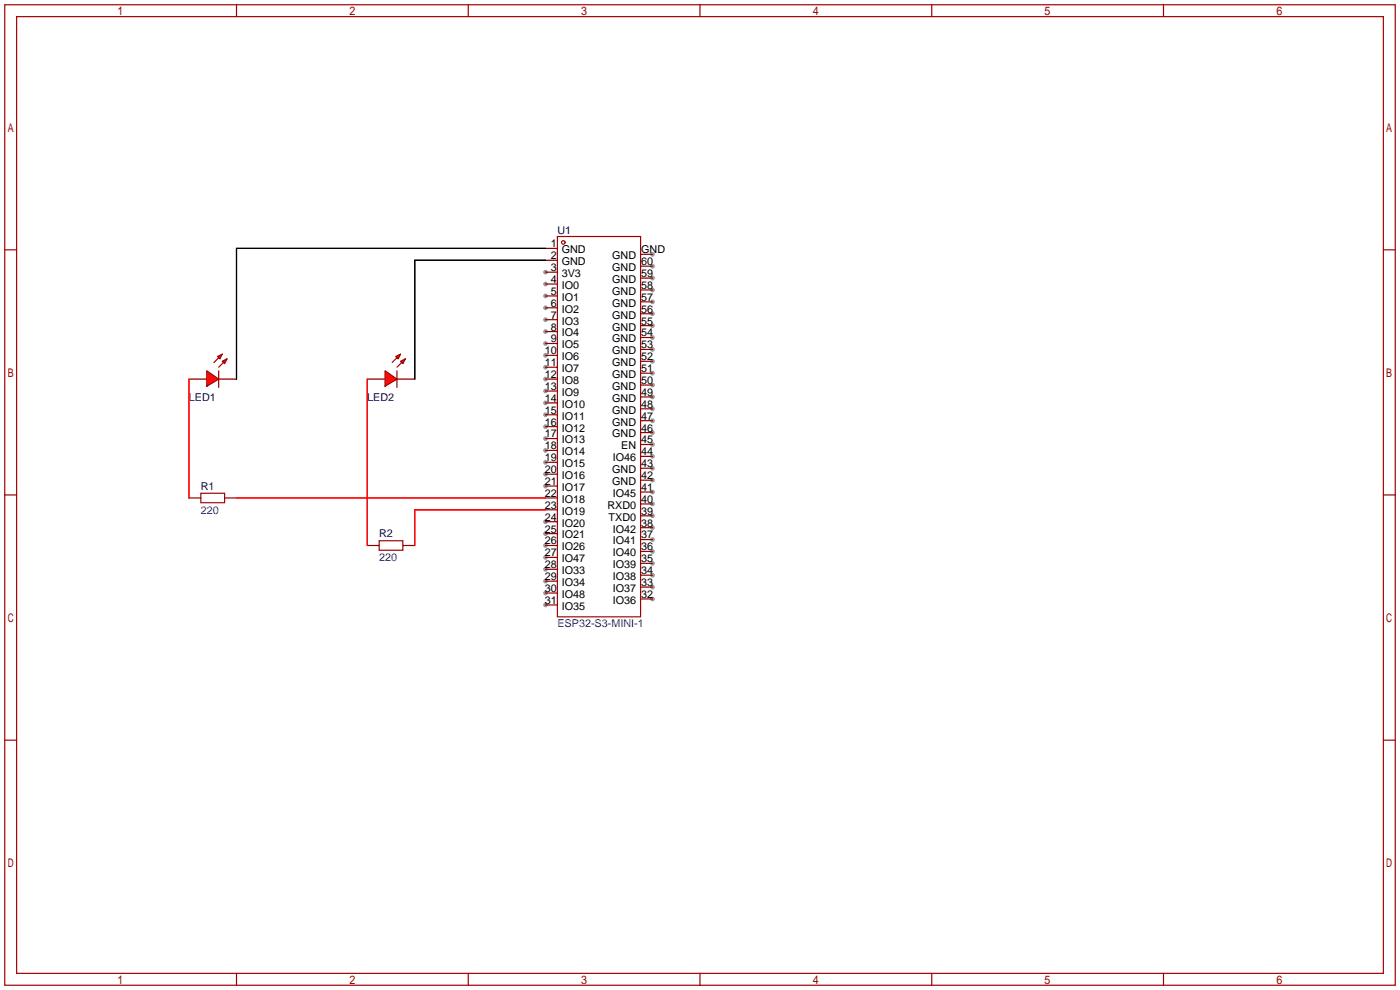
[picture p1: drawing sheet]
<svg xmlns="http://www.w3.org/2000/svg" width="299mm" height="212mm" viewBox="0 0 299 212" stroke-linecap="round" stroke-linejoin="round" font-family="sans-serif">
<g fill="#999">
<circle cx="116.6" cy="58.2" r=".51"/>
<circle cx="116.6" cy="60.7" r=".51"/>
<circle cx="116.6" cy="63.2" r=".51"/>
<circle cx="116.6" cy="65.8" r=".51"/>
<circle cx="116.6" cy="68.3" r=".51"/>
<circle cx="116.6" cy="70.9" r=".51"/>
<circle cx="116.6" cy="73.4" r=".51"/>
<circle cx="116.6" cy="75.9" r=".51"/>
<circle cx="116.6" cy="78.5" r=".51"/>
<circle cx="116.6" cy="81" r=".51"/>
<circle cx="116.6" cy="83.6" r=".51"/>
<circle cx="116.6" cy="86.1" r=".51"/>
<circle cx="116.6" cy="88.6" r=".51"/>
<circle cx="116.6" cy="91.2" r=".51"/>
<circle cx="116.6" cy="93.7" r=".51"/>
<circle cx="116.6" cy="96.3" r=".51"/>
<circle cx="116.6" cy="98.8" r=".51"/>
<circle cx="116.6" cy="101.3" r=".51"/>
<circle cx="116.6" cy="103.9" r=".51"/>
<circle cx="116.6" cy="111.5" r=".51"/>
<circle cx="116.6" cy="114" r=".51"/>
<circle cx="116.6" cy="116.6" r=".51"/>
<circle cx="116.6" cy="119.1" r=".51"/>
<circle cx="116.6" cy="121.7" r=".51"/>
<circle cx="116.6" cy="124.2" r=".51"/>
<circle cx="116.6" cy="126.7" r=".51"/>
<circle cx="116.6" cy="129.3" r=".51"/>
<circle cx="139.4" cy="128" r=".51"/>
<circle cx="139.4" cy="125.5" r=".51"/>
<circle cx="139.4" cy="122.9" r=".51"/>
<circle cx="139.4" cy="120.4" r=".51"/>
<circle cx="139.4" cy="117.9" r=".51"/>
<circle cx="139.4" cy="115.3" r=".51"/>
<circle cx="139.4" cy="112.8" r=".51"/>
<circle cx="139.4" cy="110.2" r=".51"/>
<circle cx="139.4" cy="107.7" r=".51"/>
<circle cx="139.4" cy="105.2" r=".51"/>
<circle cx="139.4" cy="102.6" r=".51"/>
<circle cx="139.4" cy="100.1" r=".51"/>
<circle cx="139.4" cy="97.5" r=".51"/>
<circle cx="139.4" cy="95" r=".51"/>
<circle cx="139.4" cy="92.5" r=".51"/>
<circle cx="139.4" cy="89.9" r=".51"/>
<circle cx="139.4" cy="87.4" r=".51"/>
<circle cx="139.4" cy="84.8" r=".51"/>
<circle cx="139.4" cy="82.3" r=".51"/>
<circle cx="139.4" cy="79.8" r=".51"/>
<circle cx="139.4" cy="77.2" r=".51"/>
<circle cx="139.4" cy="74.7" r=".51"/>
<circle cx="139.4" cy="72.1" r=".51"/>
<circle cx="139.4" cy="69.6" r=".51"/>
<circle cx="139.4" cy="67.1" r=".51"/>
<circle cx="139.4" cy="64.5" r=".51"/>
<circle cx="139.4" cy="62" r=".51"/>
<circle cx="139.4" cy="59.4" r=".51"/>
<circle cx="139.4" cy="56.9" r=".51"/>
<circle cx="139.4" cy="54.4" r=".51"/>
</g>
<g fill="none" stroke="#a10000" stroke-width=".25">
<path d="M1 1h297.2v209.6h-297.2zM3.6 3.6h292.1v204.4h-292.1zM50.5 1v2.6M100.1 1v2.6M149.6 1v2.6M199.1 1v2.6M248.7 1v2.6M1 53.4h2.6M119.1 50.5h17.8v81.3h-17.8zM295.7 53.4h2.5M46.7 79.2v3.6M1 105.8h2.6"/>
<path d="M42.9 105.4h5.1v2h-5.1zM81 115.6h5.1v2h-5.1zM295.7 105.8h2.5M1 158.2h2.6M295.7 158.2h2.5M50.5 208v2.6M100.1 208v2.6M149.6 208v2.6M199.1 208v2.6M248.7 208v2.6"/>
<circle cx="120.4" cy="51.8" r=".38"/>
</g>
<g fill="none" stroke="#870000" stroke-width=".25">
<path d="M116.6 53.1h2.5M116.6 55.6h2.5M116.6 58.2h2.5M136.9 59.4h2.5M136.9 56.9h2.5M136.9 54.4h2.5M116.6 60.7h2.5M116.6 63.2h2.5M116.6 65.8h2.5M116.6 68.3h2.5M116.6 70.9h2.5M116.6 73.4h2.5"/>
<path d="M116.6 75.9h2.5M116.6 78.5h2.5M136.9 79.8h2.5M136.9 77.2h2.5M136.9 74.7h2.5M136.9 72.1h2.5M136.9 69.6h2.5M136.9 67.1h2.5M136.9 64.5h2.5M136.9 62h2.5M40.4 81h3.8M46.7 81h3.8"/>
<path d="M116.6 81h2.5M116.6 83.6h2.5M116.6 86.1h2.5M116.6 88.6h2.5M116.6 91.2h2.5M116.6 93.7h2.5M116.6 96.3h2.5M116.6 98.8h2.5M136.9 97.5h2.5M136.9 95h2.5M136.9 92.5h2.5M136.9 89.9h2.5"/>
<path d="M136.9 87.4h2.5M136.9 84.8h2.5M136.9 82.3h2.5M40.4 106.4h2.5M48 106.4h2.5M78.5 116.6h2.5M86.1 116.6h2.5M116.6 106.4h2.5M116.6 116.6h2.5M116.6 101.3h2.5M116.6 103.9h2.5M116.6 109h2.5"/>
<path d="M116.6 111.5h2.5M116.6 114h2.5M116.6 119.1h2.5M136.9 117.9h2.5M136.9 115.3h2.5M136.9 112.8h2.5M136.9 110.2h2.5M136.9 107.7h2.5M136.9 105.2h2.5M136.9 102.6h2.5M136.9 100.1h2.5M116.6 121.7h2.5"/>
<path d="M116.6 124.2h2.5M116.6 126.7h2.5M116.6 129.3h2.5M136.9 128h2.5M136.9 125.5h2.5M136.9 122.9h2.5M136.9 120.4h2.5"/>
</g>
<g fill="#f00" stroke="#a10000" stroke-width=".25">
<path d="M44.2 79.2l2.5 1.8-2.5 1.5z"/>
<path d="M46.5 76.2l1-.5-.5 1z"/>
<path d="M47.5 77.2l1-.5-.5 1z"/>
</g>
<path d="M46.7 76.5l-1 1M47.8 77.5l-1.1 1M84.8 79.2v3.6" fill="none" stroke="#a10000" stroke-width=".25"/>
<path d="M78.5 81h3.8M84.8 81h3.8" fill="none" stroke="#870000" stroke-width=".25"/>
<g fill="#f00" stroke="#a10000" stroke-width=".25">
<path d="M82.3 79.2l2.5 1.8-2.5 1.5z"/>
<path d="M84.6 76.2l1-.5-.5 1z"/>
<path d="M85.6 77.2l1-.5-.5 1z"/>
</g>
<path d="M84.8 76.5l-1 1M85.9 77.5l-1.1 1" fill="none" stroke="#a10000" stroke-width=".25"/>
<path d="M40.4 81v25.4M78.5 81v35.6M50.5 106.4h66.1M116.6 109h-28v7.6" fill="none" stroke="#f00" stroke-width=".25"/>
<path d="M116.6 55.6h-28v25.4M116.6 53.1h-66.1v27.9" fill="none" stroke="#000" stroke-width=".25"/>
<g font-size="2.3">
<text x="117.7" y="52.9">1</text>
<text x="117.7" y="55.4">2</text>
<text x="117.7" y="57.9">3</text>
<text x="120.1" y="54.1">GND</text>
<text x="120.1" y="56.7">GND</text>
<text x="120.1" y="59.2">3V3</text>
<text x="130.8" y="57.9">GND</text>
<text x="130.8" y="55.4">GND</text>
<text x="137" y="59.2">59</text>
<text x="137" y="56.7">60</text>
<text x="137" y="54.1">GND</text>
<text x="117.7" y="60.5">4</text>
<text x="117.7" y="63">5</text>
<text x="117.7" y="65.6">6</text>
<text x="120.1" y="61.7">IO0</text>
<text x="120.1" y="64.3">IO1</text>
<text x="130.8" y="65.6">GND</text>
<text x="130.8" y="63">GND</text>
<text x="130.8" y="60.5">GND</text>
<text x="137" y="64.3">57</text>
<text x="137" y="61.7">58</text>
<text x="117.7" y="68.1">7</text>
<text x="117.7" y="70.6">8</text>
<text x="120.1" y="66.8">IO2</text>
<text x="120.1" y="69.4">IO3</text>
<text x="120.1" y="71.9">IO4</text>
<text x="130.8" y="70.6">GND</text>
<text x="130.8" y="68.1">GND</text>
<text x="137" y="71.9">54</text>
<text x="137" y="69.4">55</text>
<text x="137" y="66.8">56</text>
<text x="116.4" y="75.7">10</text>
<text x="117.7" y="73.2">9</text>
<text x="120.1" y="74.4">IO5</text>
<text x="120.1" y="77">IO6</text>
<text x="130.8" y="75.7">GND</text>
<text x="130.8" y="73.2">GND</text>
<text x="137" y="77">52</text>
<text x="137" y="74.4">53</text>
<text x="116.4" y="78.3">11</text>
<text x="116.4" y="80.8">12</text>
<text x="116.4" y="83.3">13</text>
<text x="120.1" y="79.5">IO7</text>
<text x="120.1" y="82.1">IO8</text>
<text x="130.8" y="83.3">GND</text>
<text x="130.8" y="80.8">GND</text>
<text x="130.8" y="78.3">GND</text>
<text x="137" y="82.1">50</text>
<text x="137" y="79.5">51</text>
<text x="116.4" y="85.9">14</text>
<text x="116.4" y="88.4">15</text>
<text x="120.1" y="84.6">IO9</text>
<text x="120.1" y="87.1">IO10</text>
<text x="120.1" y="89.7">IO11</text>
<text x="130.8" y="88.4">GND</text>
<text x="130.8" y="85.9">GND</text>
<text x="137" y="89.7">47</text>
<text x="137" y="87.1">48</text>
<text x="137" y="84.6">49</text>
<text x="116.4" y="91">16</text>
<text x="116.4" y="93.5">17</text>
<text x="120.1" y="92.2">IO12</text>
<text x="120.1" y="94.8">IO13</text>
<text x="130.8" y="93.5">GND</text>
<text x="130.8" y="91">GND</text>
<text x="137" y="94.8">45</text>
<text x="137" y="92.2">46</text>
<text x="116.4" y="96">18</text>
<text x="116.4" y="98.6">19</text>
<text x="116.4" y="101.1">20</text>
<text x="120.1" y="97.3">IO14</text>
<text x="120.1" y="99.8">IO15</text>
<text x="130.8" y="101.1">GND</text>
<text x="131" y="98.6">IO46</text>
<text x="132.8" y="96">EN</text>
<text x="137" y="99.8">43</text>
<text x="137" y="97.3">44</text>
<text x="116.4" y="103.7">21</text>
<text x="116.4" y="106.2">22</text>
<text x="120.1" y="102.4">IO16</text>
<text x="120.1" y="104.9">IO17</text>
<text x="120.1" y="107.5">IO18</text>
<text x="130.8" y="103.7">GND</text>
<text x="131" y="106.2">IO45</text>
<text x="137" y="107.5">40</text>
<text x="137" y="104.9">41</text>
<text x="137" y="102.4">42</text>
<text x="116.4" y="108.7">23</text>
<text x="116.4" y="111.3">24</text>
<text x="116.4" y="113.8">25</text>
<text x="120.1" y="110">IO19</text>
<text x="120.1" y="112.5">IO20</text>
<text x="129.8" y="108.7">RXD0</text>
<text x="130.1" y="111.3">TXD0</text>
<text x="131" y="113.8">IO42</text>
<text x="137" y="112.5">38</text>
<text x="137" y="110">39</text>
<text x="116.4" y="116.4">26</text>
<text x="116.4" y="118.9">27</text>
<text x="120.1" y="115.1">IO21</text>
<text x="120.1" y="117.6">IO26</text>
<text x="131" y="118.9">IO40</text>
<text x="131" y="116.4">IO41</text>
<text x="137" y="117.6">36</text>
<text x="137" y="115.1">37</text>
<text x="116.4" y="121.4">28</text>
<text x="116.4" y="124">29</text>
<text x="120.1" y="120.2">IO47</text>
<text x="120.1" y="122.7">IO33</text>
<text x="120.1" y="125.2">IO34</text>
<text x="131" y="124">IO38</text>
<text x="131" y="121.4">IO39</text>
<text x="137" y="125.2">33</text>
<text x="137" y="122.7">34</text>
<text x="137" y="120.2">35</text>
<text x="116.4" y="126.5">30</text>
<text x="116.4" y="129.1">31</text>
<text x="120.1" y="127.8">IO48</text>
<text x="120.1" y="130.3">IO35</text>
<text x="131" y="129.1">IO36</text>
<text x="131" y="126.5">IO37</text>
<text x="137" y="127.8">32</text>
</g>
<g font-size="2.3" fill="#000080">
<text x="119.1" y="50.1">U1</text>
<text x="40.4" y="85.6">LED1</text>
<text x="78.5" y="85.6">LED2</text>
<text x="42.9" y="104.7">R1</text>
<text x="81" y="114.9">R2</text>
</g>
<g font-size="2.3" fill="#00f">
<text x="42.9" y="109.8">220</text>
<text x="81" y="119.9">220</text>
<text x="119.1" y="133.9">ESP32-S3-MINI-1</text>
</g>
</svg>
